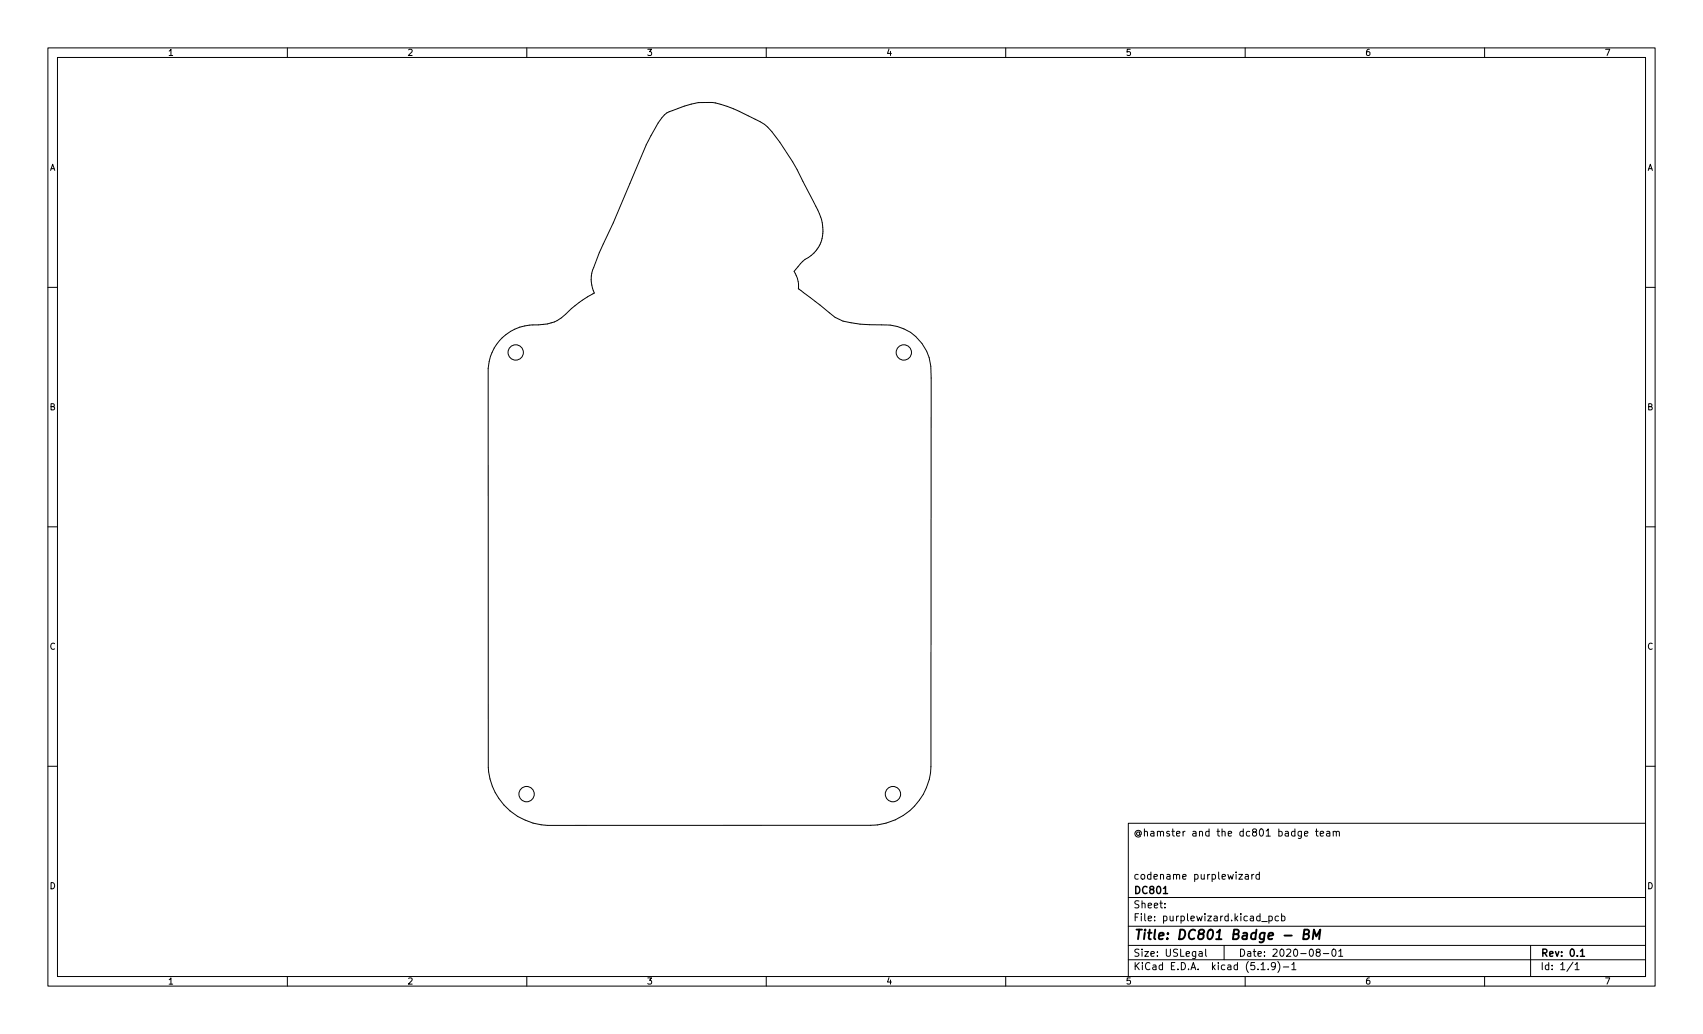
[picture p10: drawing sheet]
<svg xmlns="http://www.w3.org/2000/svg" width="356mm" height="216mm" viewBox="0 0 356 216" stroke-linecap="round" stroke-linejoin="round" font-family="sans-serif">
<g fill="none" stroke="#000" stroke-width=".21">
<path d="M10 10h335.6v195.9h-335.6zM12 12h331.6v191.9h-331.6zM60 10v2M110 10v2M160 10v2M210 10v2M260 10v2M310 10v2M138.7 24a19.5 19.5 0 0 1 5.6-2.3 12.4 12.4 0 0 1 8.9 1 24.2 24.2 0 0 1 7.1 3.8 46.7 46.7 0 0 1 7.3 11.3l2.3 4.3a11.9 11.9 0 0 1 1.9 5.9 6.5 6.5 0 0 1-3.7 6.2l-2.3 2.5a5.5 5.5 0 0 1 .9 3.6l7.7 6 1.6 .8a34.3 34.3 0 0 0 9.9 .8 9.8 9.8 0 0 1 8.5 11v81.2a12.7 12.7 0 0 1-12.6 12.2h-67.5a12.9 12.9 0 0 1-12.3-12.1l-.1-83.3a9.7 9.7 0 0 1 10.5-9.1l1.9-.2a6.8 6.8 0 0 0 3.8-2l2.8-2.4 3.2-2a6.4 6.4 0 0 1-.1-5.4l1.1-3 3-6.3 6.8-16.3a22.9 22.9 0 0 1 3.8-6.2zM10 60h2M343.6 60h2M10 110h2"/>
<path d="M343.6 110h2M10 160h2M343.6 160h2M235.6 171.9h108v32h-108zM272.4 174.1l.7-.2-.1-.3h-.4l-.2 .2 .1 .7h.5M274.7 173.6h.5M274.9 173.1v1.3l.3 .2M275.7 174.1l.7-.2-.1-.3h-.4l-.2 .2v.7h.6M277 173.6h.6l.1 1M277.7 173.9l-.5 .1-.2 .2 .2 .4 .5-.1M278.4 173.7l.2-.1h.4v1M278.4 173.6v1"/>
<path d="M279 173.8l.2-.2h.4l.1 1M235.6 197.4h108M235.6 193.4h108M235.6 187.4h108M243.2 189.4v.2M243.2 188.7v.1M250.4 198.7h.6v1M251 199l-.5 .1-.2 .2 .2 .4 .5-.1M251.7 198.2v1.3l.3 .2M255.6 197.4v3M258.7 182.6h.8l-.8 1h.8M260 182.6h.6l.1 1"/>
<path d="M260.7 182.9l-.5 .1-.2 .2 .2 .4 .5-.1M261.4 182.6v1M261.8 182.6l-.4 .3M263 182.6h-.5l-.3 .3 .2 .6h.6M263 182.1v1.5M263.5 192.4h1.1M265 191.4l.4-.1 .3 .3-.2 .6h-.5M265 191.3v1.5M267 191.4l-.5-.1-.3 .3 .2 .6h.6M267.6 191.4l.4-.1 .3 .3-.1 .6h-.6M267.6 190.8v1.5M275.1 198.8l-.3-.3 .1-.2 .2-.1h.4l.2 .3-.1 .2-.6 .2-.2 .2 .1 .4 .2 .2h.3l.3-.3v-.3l-.3-.3"/>
<path d="M276.3 199.1h1.2M278.3 198.2h.2a.8 .8 0 0 1 .5 .7 .8 .8 0 0 1-.5 .8 1 1 0 0 1-.2-1.5zM279.5 198.6l.5-.4v1.5M279.5 199.7h.9M319.6 197.4v6.5M60 203.9v2M110 203.9v2M160 203.9v2M210 203.9v2M235.6 200.4h108M260 203.9v2M263.3 201.4l.4-.4v1.5"/>
<path d="M263.3 202.5h.9M264.8 202.3v.2M266.3 201.6l-.3 .3-.4-.1-.1-.2 .1-.6h.4l.2 .1a.99 .99 0 0 1-.3 1.4h-.3M266.8 200.8a1.72 1.72 0 0 1 0 2.2M268 201.9h1.1M269.7 201.4l.5-.4v1.5M269.7 202.5h.9M310 203.9v2M328.5 200.9l-1.3 1.9M328.9 201.4l.4-.4v1.5M328.9 202.5h.8"/>
<circle cx="107.7" cy="73.6" r="1.6"/>
<circle cx="188.7" cy="73.6" r="1.6"/>
<circle cx="110" cy="165.8" r="1.6"/>
<circle cx="186.5" cy="165.8" r="1.6"/>
</g>
<path d="M242.9 186.6h.9M330 198.6l.4-.4v1.5M330 199.7h.9" fill="none" stroke="#000" stroke-width=".3"/>
<path d="M272.2 195.1l.9-.1 .2-.3-.1-.5-.8-.1-.3 2h.8l.3-.2a.53 .53 0 0 0 0-.7l-.3-.1M274.1 196.1l.3-2 .4 1.4 .9-1.4-.3 2" fill="none" stroke="#000" stroke-width=".4"/>
<text font-size="2.8" x="236.6" y="196.2">Title: DC801 Badge - BM</text>
<g font-size="2.1">
<text x="236.6" y="174.6">@hamster and the dc801 badge team</text>
<text x="236.6" y="183.6">codename purplewizard</text>
<text x="236.6" y="189.7">Sheet:</text>
<text x="236.6" y="186.7">DC801</text>
<text x="236.6" y="192.4">File: purplewizard.kicad_pcb</text>
<text x="236.6" y="202.5">KiCad E.D.A. kicad (5.1.9)-1</text>
<text x="236.6" y="199.7">Size: USLegal</text>
<text x="258.6" y="199.7">Date: 2020-08-01</text>
<text x="321.6" y="199.7">Rev: 0.1</text>
<text x="321.6" y="202.5">Id: 1/1</text>
</g>
<g font-size="1.8">
<text x="35" y="11.6">1</text>
<text x="85" y="11.6">2</text>
<text x="135" y="11.6">3</text>
<text x="185" y="11.6">4</text>
<text x="235" y="11.6">5</text>
<text x="285" y="11.6">6</text>
<text x="335" y="11.6">7</text>
<text x="10.3" y="35.6">A</text>
<text x="343.9" y="35.6">A</text>
<text x="10.3" y="85.7">B</text>
<text x="343.9" y="85.7">B</text>
<text x="10.3" y="135.6">C</text>
<text x="343.9" y="135.6">C</text>
<text x="10.3" y="185.7">D</text>
<text x="343.9" y="185.7">D</text>
<text x="35" y="205.6">1</text>
<text x="85" y="205.6">2</text>
<text x="135" y="205.6">3</text>
<text x="185" y="205.6">4</text>
<text x="235" y="205.6">5</text>
<text x="285" y="205.6">6</text>
<text x="335" y="205.6">7</text>
</g>
</svg>
